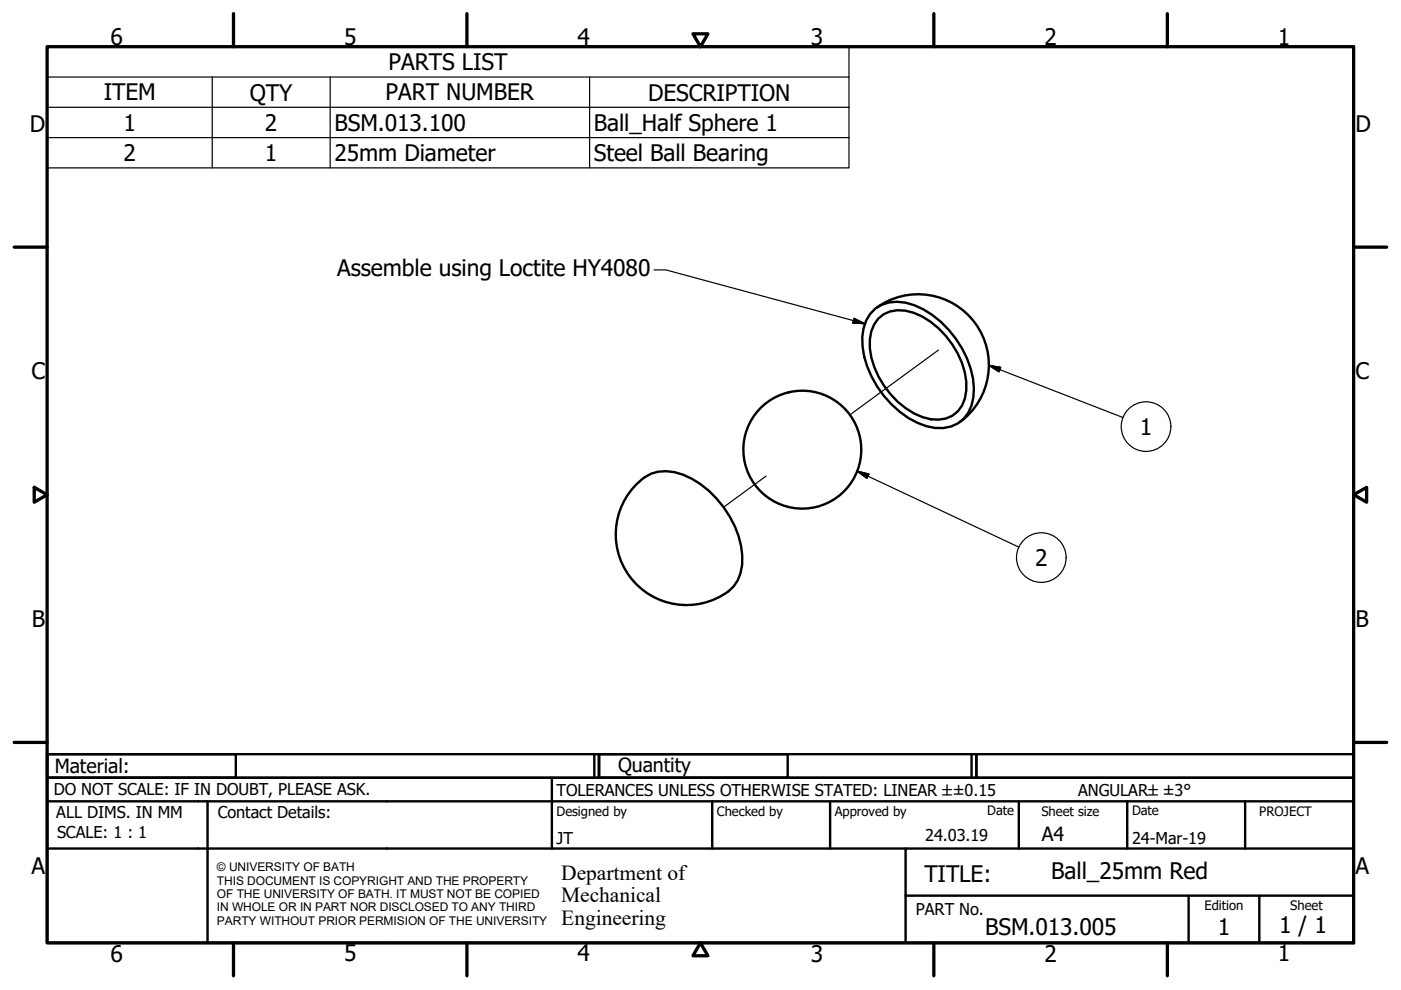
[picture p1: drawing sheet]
<svg xmlns="http://www.w3.org/2000/svg" width="297mm" height="210mm" viewBox="0 0 297 210" stroke-linecap="round" stroke-linejoin="round" font-family="sans-serif">
<!-- layer: Tweak Trail (ISO) -->
<path d="M199 74.2l-18.8 13.8M162.4 100.9l-9 6.6" fill="none" stroke="#000" stroke-width=".25"/>
<!-- layer: Visible (ISO) -->
<g fill="none" stroke="#000" stroke-width=".51">
<path d="M185.6 65.4a8.2 8.2 0 0 1 8.3-.7 21 21 0 0 1 12.6 17.6 8.3 8.3 0 0 1-3.4 7.5 8.8 8.8 0 0 1-8.6-.2 21.3 21.3 0 0 1-11.6-16.1 9.2 9.2 0 0 1 2.7-8.1zM185.8 65.3a15 15 0 0 1 21 3.2 15 15 0 0 1-3.3 21M186.2 67.6a6.7 6.7 0 0 1 7.5-1.3 18.3 18.3 0 0 1 11.2 14.6 7.5 7.5 0 0 1-2.9 7.2 8.1 8.1 0 0 1-8.2-.4 18.7 18.7 0 0 1-9.4-13.9 8.1 8.1 0 0 1 1.8-6.2zM134.4 103.2a8.4 8.4 0 0 1 10.5-2.5 21.2 21.2 0 0 1 12.5 17.1 8.4 8.4 0 0 1-5.6 9.1 15 15 0 0 1-18.4-4.8 15 15 0 0 1 1-18.9z"/>
<circle cx="170.1" cy="95.3" r="12.5"/>
</g>
<!-- layer: Symbol (ISO) -->
<g fill="none" stroke="#000" stroke-width=".25">
<path d="M10 16.3v-6.4h170v6.4M10 16.3h170v6.4M10 16.3v19.3h170v-12.9M45 16.3v19.3M70 16.3v19.3M125 16.3v19.3M10 22.7h170M10 29.2h170M138.7 57.2h2.5l42.2 11.4M181.1 67.5l2.3 1.1-2.6-.1zM209.7 77.5l2.5 .4-.4 .9zM209.7 77.5l28.4 11"/>
<path d="M181.7 99.9l2.5 .6-.4 .9zM181.7 99.9l34.3 16.1"/>
<circle cx="243" cy="90.4" r="5.3"/>
<circle cx="220.8" cy="118.2" r="5.3"/>
</g>
<!-- layer: Border (ISO) -->
<g fill="none" stroke="#000" stroke-width=".7">
<path d="M10 9.9h277v190h-277zM49.5 2.9v7M99 2.9v7M146.9 7.2h3.2l-1.6 2.7zM198 2.9v7M247.5 2.9v7M3 52.4h7M287 52.4h7M7.3 103.3l2.7 1.6-2.7 1.6zM287 104.9l2.8-1.6v3.2zM3 157.4h7M287 157.4h7"/>
<path d="M49.5 199.9v7M99 199.9v7M148.5 199.9l1.6 2.7h-3.2zM198 199.9v7M247.5 199.9v7"/>
</g>
<!-- layer: Title (ISO) -->
<g fill="none" stroke="#000" stroke-width=".51">
<path d="M10 159.9h40v5h-40zM10 159.9h117v5h-117zM126 159.9v5M127 159.9h40v5h-40zM127 159.9h80v5h-80zM206 159.9v5M207 159.9h80v5h-80zM10 169.9v-5h277v5M10 169.9h277v30h-277zM10 179.9h277M44 169.9v30M117 164.9v15"/>
<path d="M151 169.9v10M176 169.9v10M192 179.9v20M216 169.9v10M239 169.9v10M264 169.9v10M192 189.9h95M252 189.9v10M267 189.9v10"/>
</g>
<!-- layer: Symbol (ISO) -->
<path d="M180.8 68.5l2.6 .1zM181.1 67.5l2.3 1.1-2.6-.1zM209.7 77.5l2.5 .4zM209.7 77.5l2.5 .4-.4 .9zM181.7 99.9l2.5 .6zM181.7 99.9l2.5 .6-.4 .9z" fill="#000" stroke="#000" stroke-width=".25"/>
<g font-size="4.8">
<text x="23.4" y="9.5">6</text>
<text x="72.9" y="9.5">5</text>
<text x="122.4" y="9.5">4</text>
<text x="171.9" y="9.5">3</text>
<text x="221.4" y="9.5">2</text>
<text x="270.9" y="9.5">1</text>
<text x="82.4" y="14.9">PARTS LIST</text>
<text x="22" y="21.3">ITEM</text>
<text x="53" y="21.3">QTY</text>
<text x="81.8" y="21.3">PART NUMBER</text>
<text x="137.4" y="21.3">DESCRIPTION</text>
<text x="6.3" y="27.9">D</text>
<text x="26.2" y="27.7">1</text>
<text x="56.2" y="27.7">2</text>
<text x="70.9" y="27.7">BSM.013.100</text>
<text x="125.9" y="27.8">Ball_Half Sphere 1</text>
<text x="287.4" y="27.9">D</text>
<text x="26.2" y="34.2">2</text>
<text x="56.2" y="34.1">1</text>
<text x="70.9" y="34.2">25mm Diameter</text>
<text x="125.9" y="34.2">Steel Ball Bearing</text>
<text x="71.5" y="58.6">Assemble using Loctite HY4080</text>
<text x="6.7" y="80.4">C</text>
<text x="287.4" y="80.4">C</text>
<text x="241.7" y="92.2">1</text>
<text x="219.5" y="120">2</text>
<text x="6.8" y="132.9">B</text>
<text x="287.4" y="132.9">B</text>
<text x="6.7" y="185.4">A</text>
<text x="287.4" y="185.4">A</text>
<text x="196" y="187">TITLE:</text>
<text x="222.9" y="186.4">Ball_25mm Red</text>
<text x="271.2" y="197.9">1 / 1</text>
<text x="23.4" y="203.9">6</text>
<text x="72.9" y="203.8">5</text>
<text x="122.4" y="203.8">4</text>
<text x="171.9" y="203.9">3</text>
<text x="208.9" y="198.2">BSM.013.005</text>
<text x="221.4" y="203.9">2</text>
<text x="258.2" y="198.2">1</text>
<text x="270.9" y="203.8">1</text>
</g>
<g font-size="4.6">
<text x="119" y="186.5">Department of</text>
<text x="119" y="191.3">Mechanical</text>
<text x="119" y="196">Engineering</text>
</g>
<g font-size="4.1">
<text x="11.6" y="163.9">Material:</text>
<text x="131" y="163.7">Quantity</text>
<text x="220.9" y="178.4">A4</text>
</g>
<g font-size="3.5">
<text x="11.4" y="168.5">DO NOT SCALE: IF IN DOUBT, PLEASE ASK.</text>
<text x="11.9" y="173.5">ALL DIMS. IN MM</text>
<text x="46.2" y="173.5">Contact Details:</text>
<text x="118" y="168.8">TOLERANCES UNLESS OTHERWISE STATED: LINEAR ±±0.15</text>
<text x="228.6" y="168.8">ANGULAR±±3°</text>
<text x="12.1" y="177.6">SCALE: 1 : 1</text>
<text x="118" y="178.9">JT</text>
<text x="196.2" y="178.3">24.03.19</text>
<text x="240" y="178.9">24-Mar-19</text>
<text x="194.2" y="194.1">PART No.</text>
</g>
<g font-size="2.8">
<text x="118" y="173">Designed by</text>
<text x="152" y="173">Checked by</text>
<text x="177" y="173">Approved by</text>
<text x="209.3" y="172.9">Date</text>
<text x="220.8" y="173">Sheet size</text>
<text x="240" y="172.9">Date</text>
<text x="267" y="172.9">PROJECT</text>
<text x="255.4" y="193">Edition</text>
<text x="273.6" y="193">Sheet</text>
</g>
<g font-size="2.5">
<text x="46" y="184.7">© UNIVERSITY OF BATH</text>
<text x="46" y="187.6">THIS DOCUMENT IS COPYRIGHT AND THE PROPERTY</text>
<text x="46" y="190.4">OF THE UNIVERSITY OF BATH. IT MUST NOT BE COPIED</text>
<text x="46" y="193.2">IN WHOLE OR IN PART NOR DISCLOSED TO ANY THIRD</text>
<text x="46" y="196.1">PARTY WITHOUT PRIOR PERMISION OF THE UNIVERSITY</text>
</g>
</svg>
